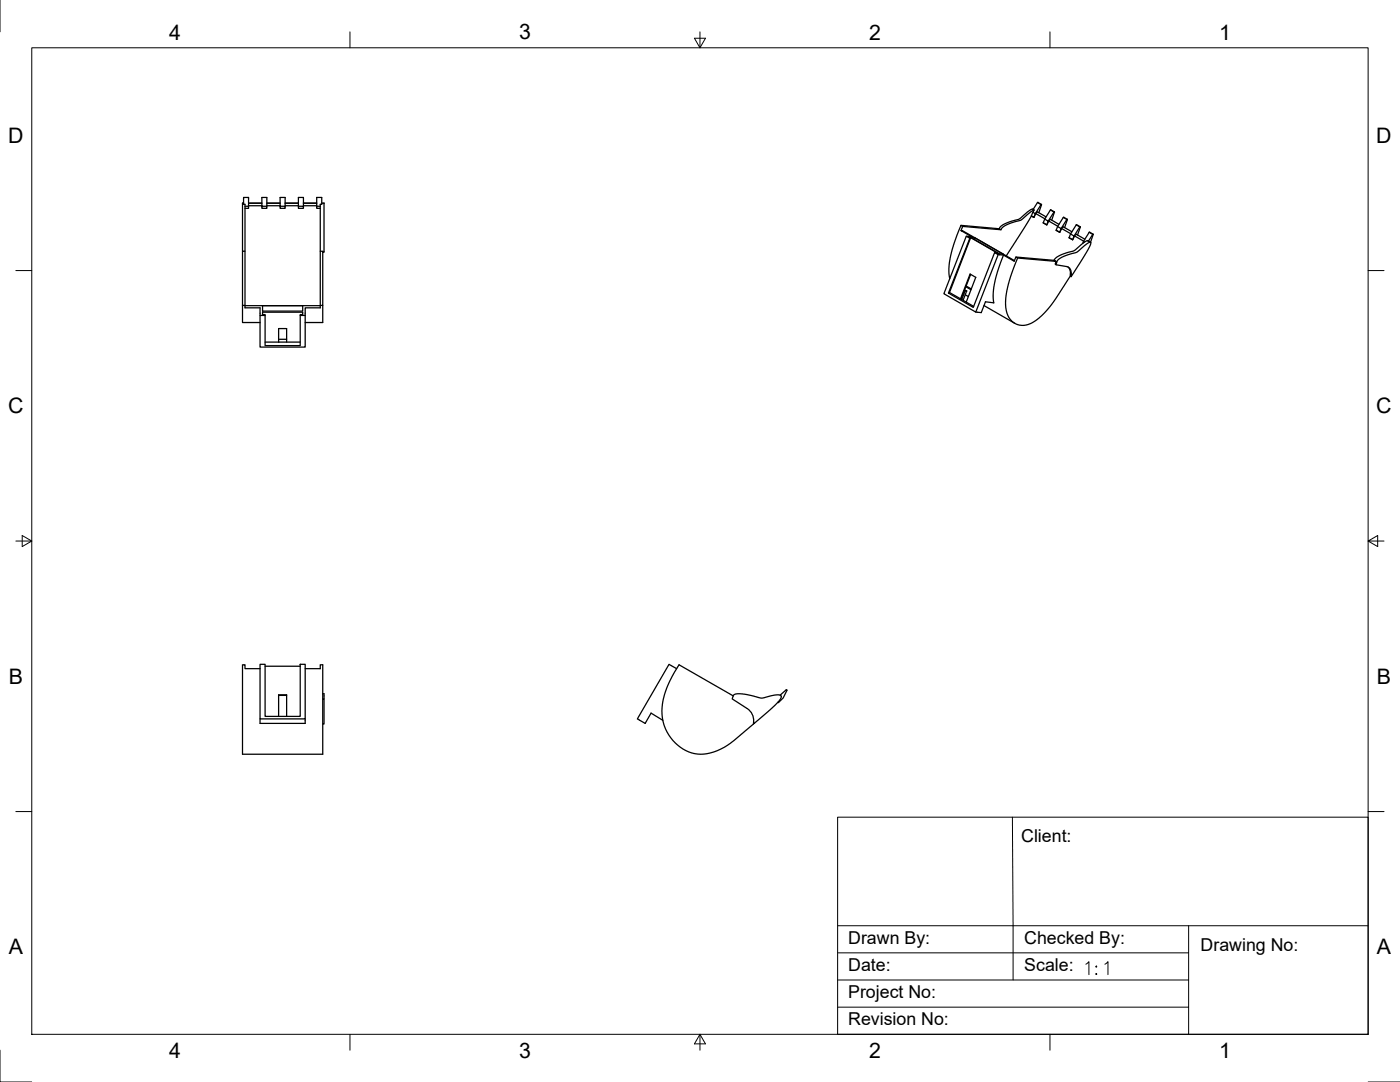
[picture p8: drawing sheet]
<svg xmlns="http://www.w3.org/2000/svg" width="559mm" height="432mm" viewBox="0 0 559 432" stroke-linecap="round" stroke-linejoin="round" font-family="sans-serif">
<!-- layer: Visible -->
<g fill="none" stroke="#000" stroke-width=".51">
<path d="M97.2 81.1h-.4v19.2h1M97.8 82.3h1.4v-3.5h-2v2.7h.6v40.4M99.2 82.3v.8h-1.4M99.2 82.1h5.3M99.2 81.1h5.3M104.5 82.3h2v.8h-2v-4.3h2v3.5M106.5 82.1h5.3M106.5 81.1h5.3M111.8 82.3h2v.8h-2v-4.3h2v3.5M113.8 82.1h5.3M113.8 81.1h5.3M119.1 82.3h2v.8h-2v-4.3h2v3.5"/>
<path d="M121.1 82.1h5.3M121.1 81.1h5.3M126.4 82.3h1.4M127.8 83.1h-1.4v-4.3h2v2.7h-.6v41.4h-6v3M128.4 81.1h.9v19.6h-.5M383.6 92l.7-1.6-.7-.5-2.7 6.9-1.6 5.8-.6 4.5 .4 4.1M383.6 89.9l15.2 1.4M385.7 94.3l2.1 .2-4.2-2.5 .6 .1 20.7 11.9M387.1 95.1l-1.4-.8-9 22.9 12.8 7.3 8.9-22.9-1.4-.8M387.1 95.1l-8.5 21.9M387.2 95l.1-.2 11.3 6.5-1.6-.5-8.5 21.9-9.9-5.7h.3l8.4-21.9h-.2M387.3 94.8l-.7-.1 .7 .4"/>
<path d="M389.1 94.9l11.4 6.5-1.6-.1-11.3-6.5 1.5 .1-.2 .6M411.6 86.2h.1M412.2 84.7l-.6 1.5 1.1 .6 .5-1.5M412.4 83.5h-.5l-1.1 .6-4.1 3.4-3.7 1-2.8 1.3-1.4 1.4 .7 .5M412.7 86.8h.1M412.8 83.8l-1.6 .9-3.5 3-6.1 2.1-1.5 1-.6 .9-15.2-1.3M413.4 85.2l.7-.6 3.4 2M415.5 81.7l.2-.1-1.1 3.3M415.7 81.6l-1.5-.8-1.8 2.8 .4 .2-.6 .9 1 .6 2.3-3.6M416.4 88.9l1.4 .8 .7-1.5 3.7 2.1M417 87.4l1.4 .8-.6 1.5-1.4-.8M417 87.3l-3.6-2.1-.7 1.6-1-.6-10.1 15.9"/>
<path d="M418.5 88.2l.8-.7 3.4 2M419.8 87.8l1-3.3-2.4 3.7M420.8 84.5l-1.6-.7-2.2 3.6-.6 1.5M421.6 91.9l1.4 .8 .7-1.5 3.7 2.1M422.1 90.4l1.4 .8-.5 1.5-1.4-.8M423.7 91.2l.7-.7 3.4 2M424.9 90.8l1.1-3.3-2.5 3.7M426 87.5l-1.6-.7-2.3 3.6-.5 1.5M426.7 94.9l1.4 .8 .8-1.6 3.6 2.1M427.3 93.4l1.4 .8-.6 1.5-1.4-.8M428.9 94.1l.7-.6 3.4 2M429.6 89.8l-2.3 3.6-.6 1.5"/>
<path d="M429.6 89.8l1.5 .7M431.2 90.7l-1.1 3.1M431.2 90.7l-.2-.1-2.3 3.6M432.5 96.4l.4 .2M434.4 96.3l-.6-.2-.9 .5-4.4 3.5-3.7 1.1-2.5 1.1-1.5 1.6-15.3-1.3-.7 1.6-4.3-2.4-2.1-.2M434.7 92.8l-2.6 4.4M434.7 92.7l1.6 .8M436.1 93.6l-1.7 2.7M436.1 93.5h.3l-1.1 3.2-.9-.4M96.8 100.3v21.6M127.8 100.3h1v21.6h-1M379 116.7l4.4 2.6"/>
<path d="M383.4 119.3l5.2 3M383.4 119.3l3.8-9.9 2.3 1.3-3.8 9.9M384.9 115.9l.3 .1M385 115.7l.8 .4M385.3 117.6l1.2 .7M385.5 114.4l2.1 1.2M385.6 114.1l2.1 1.2M385.8 116.1l-.6-.1-1.3 3.5-.2-.1M385.8 116.1l-1.4 3.7M387.4 109.5l-3.8 9.9 .3 .1M400.5 101.8l-2.2 6-1.4 5.8-.5 4 .3 3.3-3.4-.5-1.6 4.4-2.2-.3M405.5 102.6l.7 .4 15.3 1.3-.7-.4"/>
<path d="M406.2 103l-2.7 7.1-1.6 5.8-.5 4.5 .3 3.6a7 7 0 0 0 11.7 3.9l2.7-2.2 3.1-3.5 8-12M421.5 104.3l-.3 1.2 .3 .2 4.3 .7a3 3 0 0 1 1.7 4l-.3-.2v-.8M421.5 105.7l.5-1.7 1.1-.9 2.4-1.2 4.4-1.3 3.9-3.3 1.5-.6v.9l-1 2.1-6.8 10.7M426.2 106.5l.8 1.2 .2 1.7M96.8 121.9h1v1h6v3M96.8 121.9v6.8h7M97.8 122h30M104.8 124.6h16v.9h-1v12.4h-14v-12.4h-1zM104.8 122h16v2.1h-16zM105.8 125.9h-2v12.6h18v-12.6h-2M105.8 136.5h5.4M111.2 136.5h8.6"/>
<path d="M111.2 136.5v-5.4h3.2v5.4M111.2 135.4h3.2M128.8 121.9v6.8h-7M392.7 121.9l12.3 7.1M103.8 266.8h-6v-1.5h-1v35.7h32v-35.7h-1v1.5h-6M103.8 265.1h2v20.8h14v-20.8h2v21.8h-18zM105.8 265.9h14M111.2 277.5h3.2M128.8 276.9h.5v2M128.8 278.9h.5v10h-.5M270.1 266.8l-3.1-1.7-12.6 21.8 3.1 1.8 2.4-4.1 4.7 2.9M292.7 277.7l-21.7-12.4-3.7 6.5-2.1 5.4-1 5.7 .3 4.2a16.1 16.1 0 0 0 16.8 13.8l1.5-.2a34 34 0 0 0 14.7-9l3.2-2.8"/>
<path d="M292.7 277.7l.9-.7 2.7-.1 7.9 1.7 5.1-1.2 1.6-.1 .8 .3 .1 .6-.4 .9-2.5 2.7-8.2 7.1 .1-.9M292.7 277.7l-.5 1.2 6 3.8a5.7 5.7 0 0 1 2.6 5.3M311.4 277.4l2.6-2.1-1.4 3.3-1.9 1.8-.2-.2M103.8 286.9v1.8h18v-1.8M111.2 285.9v-8.6h3.2v8.6"/>
</g>
<!-- layer: Visible Narrow -->
<path d="M386.3 94.3l.7 .4M414.1 80.9l1.4 .8M419.2 83.8l1.5 .8M424.4 86.8l1.4 .8M429.6 89.8l1.4 .8M434.7 92.8l1.4 .8M398.3 101.2l.7 .5M421.5 104.3l.3 .2M427.2 109.4l.4 .2" fill="none" stroke="#000" stroke-width=".4"/>
<!-- layer: Border -->
<g fill="none" stroke="#000" stroke-width=".4">
<path d="M0 0v12.7M12.7 19.1h533.4v393.7h-533.4zM139.7 12.7v6.4M277.2 15.3h4.4l-2.2 3.8zM279.4 12.7v6.4M419.1 12.7v6.4M6.3 108h6.4M546.1 108h6.3M6.3 215.9h6.4M8.9 213.7l3.8 2.2-3.8 2.2zM546.1 215.9l3.8 2.2v-4.4l-3.8 2.2h6.3M6.3 323.9h6.4"/>
<path d="M546.1 323.9h6.3M0 419.1v12.7h12.7M139.7 412.8v6.3M279.4 412.8l2.2 3.8h-4.4zM279.4 412.8v6.3M419.1 412.8v6.3M546.1 431.8h12.7"/>
</g>
<!-- layer: Titleblock -->
<path d="M334.3 326.1h211.8v86.7h-211.8zM404.1 326.1l.3 65M334.3 369.4h211.8M474.4 369.4v43.4M334.3 391.1h140.1M334.3 380.3h140.1M334.3 401.9h140.1" fill="none" stroke="#000" stroke-width=".4"/>
<text font-size="9.3" x="432.2" y="390.2">1:1</text>
<g font-size="8.5">
<text x="67.5" y="15.8">4</text>
<text x="207.2" y="15.7">3</text>
<text x="346.9" y="15.8">2</text>
<text x="486.6" y="15.8">1</text>
<text x="3.3" y="57">D</text>
<text x="549.3" y="57">D</text>
<text x="3.3" y="165">C</text>
<text x="549.3" y="165">C</text>
<text x="3.5" y="272.9">B</text>
<text x="549.6" y="272.9">B</text>
<text x="3.5" y="380.9">A</text>
<text x="549.6" y="380.9">A</text>
<text x="67.5" y="422.2">4</text>
<text x="207.2" y="422.1">3</text>
<text x="346.9" y="422.2">2</text>
<text x="486.6" y="422.2">1</text>
</g>
<g font-size="7.1">
<text x="407.6" y="336.2">Client:</text>
<text x="338.6" y="376.6">Drawn By:</text>
<text x="408.8" y="376.7">Checked By:</text>
<text x="479.2" y="379.6">Drawing No:</text>
<text x="338.6" y="387.4">Date:</text>
<text x="408.8" y="387.5">Scale:</text>
<text x="338.6" y="398.3">Project No:</text>
<text x="338.5" y="409.1">Revision No:</text>
</g>
</svg>
